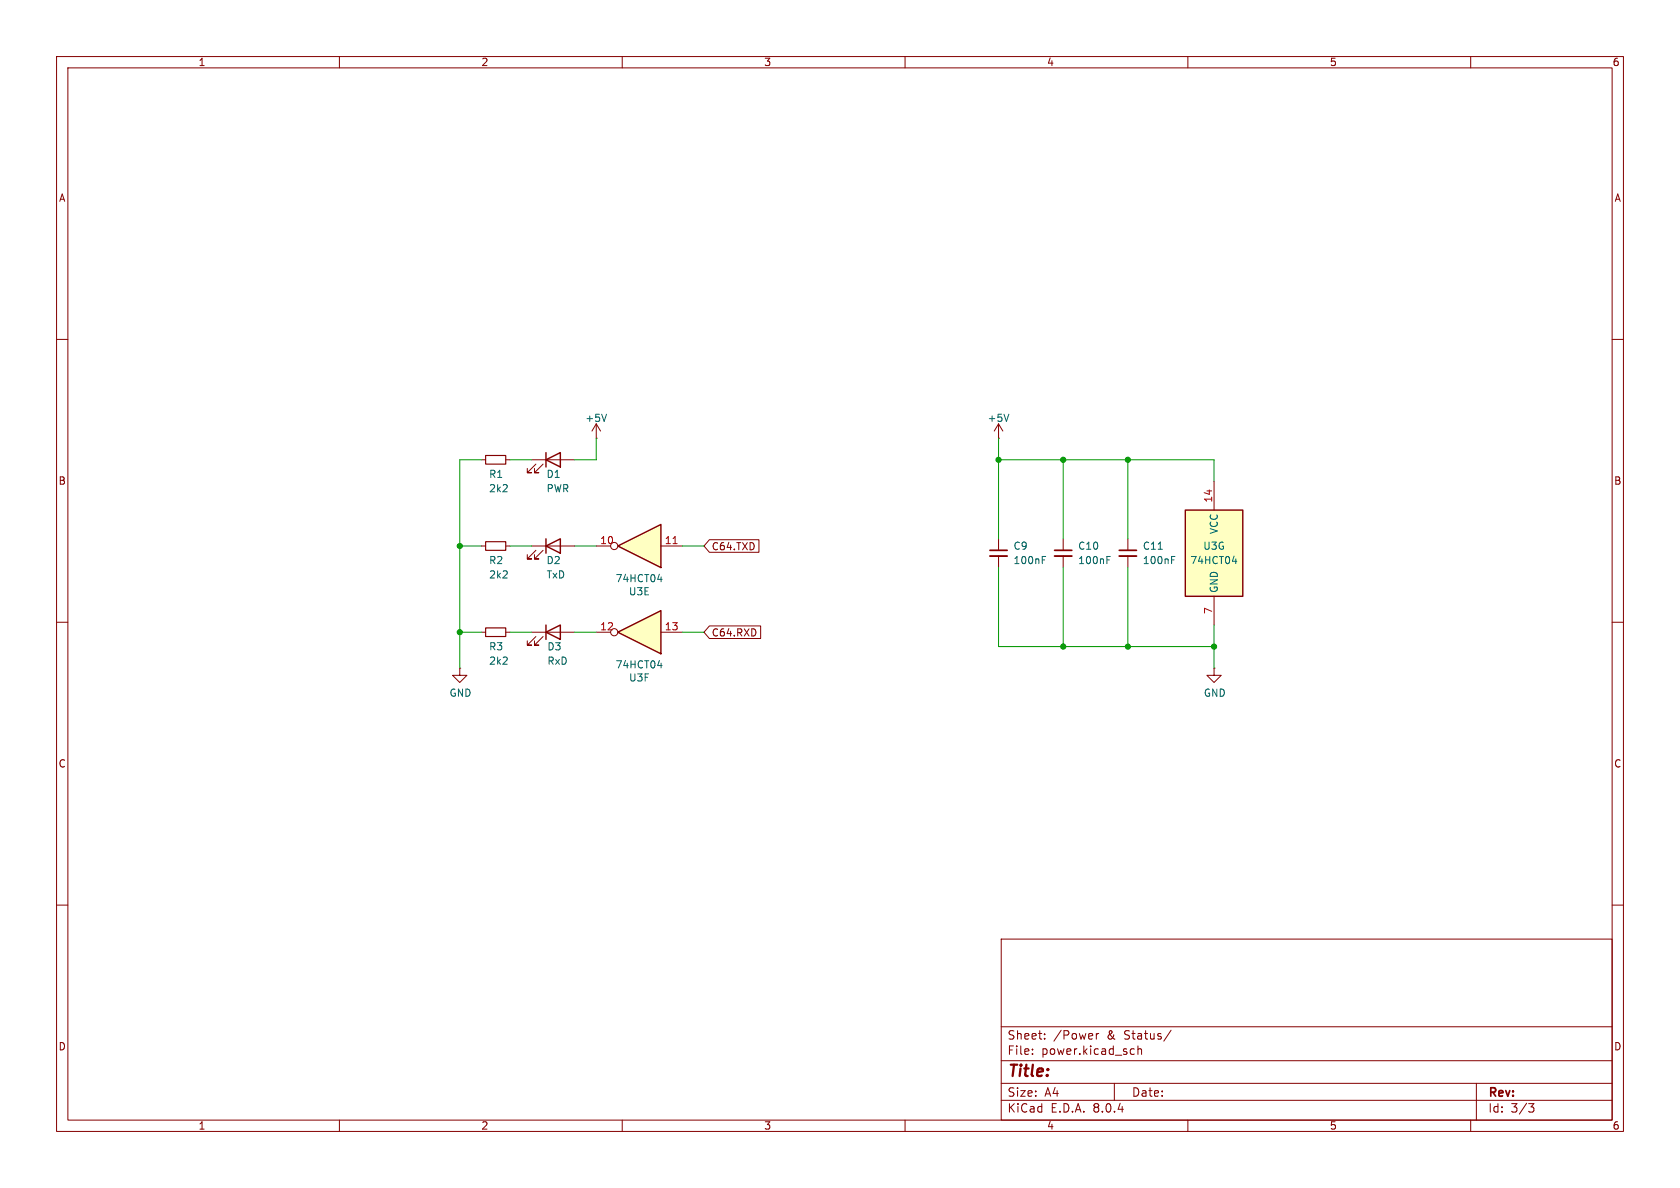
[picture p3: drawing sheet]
<svg xmlns="http://www.w3.org/2000/svg" width="297mm" height="210mm" viewBox="0 0 297 210" stroke-linecap="round" stroke-linejoin="round" font-family="sans-serif">
<g fill="none" stroke="#840000" stroke-width=".18">
<path d="M10 10h277v190h-277zM12 12h273v186h-273zM60 10v2M110 10v2M160 10v2M210 10v2M260 10v2M10 60h2M285 60h2M176.5 77.5h.1M176.5 74.9v2.6M176.5 74.9l-.7 1.3"/>
<path d="M176.5 74.9l.8 1.3M176.5 95.3v2M176.5 98.3v2M188 95.3v2M188 98.3v2M199.4 95.3v2M199.4 98.3v2M10 110h2M214.6 118.1v1.3h1.3l-1.3 1.3-1.2-1.3h1.2M214.6 118.1h.1M285 110h2M10 160h2"/>
<path d="M285 160h2M177 166h108v32h-108zM60 198v2M110 198v2M160 198v2M177 194.5h108M177 191.5h108M177 187.5h108M177 181.5h108M182.5 186.3v.1M182.5 185.5v.1M184.7 183.6v.1"/>
<path d="M184.7 182.8v.1M193.8 182.7v1M194.2 182.7l-.2 .1-.2 .2M197 191.5v3M200.1 185.4l.4 .1M200.5 186.3l-.4 .1M201.2 185.5l.2-.1 .3 .1 .1 .9M201.2 184.9v1.5M207 182.1l-1.3 2M210 198v2M260 198v2M261 191.5v6.5"/>
<path d="M270.2 195.1h1l-.5 .6 .4 .1 .1 .5-.3 .3h-.4"/>
</g>
<path d="M175 98.3h3.1M186.4 98.3h3.1M197.9 98.3h3" fill="none" stroke="#840000" stroke-width=".33"/>
<path d="M175 97.3h3.1M186.4 97.3h3.1M197.9 97.3h3" fill="none" stroke="#840000" stroke-width=".3"/>
<path d="M178.3 73.2l-.4 1.3M184.3 99h.4M184.3 98.4h.6M195.7 99h.4M195.7 98.4h.6M204.8 97.1h.7M207.1 99h.4M207.1 98.4h.6" fill="none" stroke="#006464" stroke-width=".18"/>
<path d="M209.5 90.2h10.2v15.2h-10.2z" fill="#ffffc2"/>
<path d="M96.5 81.3l2.6-1.3v2.6zM96.5 80v2.6M209.5 90.2h10.2v15.2h-10.2z" fill="none" stroke="#840000" stroke-width=".25"/>
<g fill="none" stroke="#840000" stroke-width=".18">
<path d="M105.4 77.5h.1M105.4 74.9l-.8 1.3M105.4 74.9v2.6M105.4 74.9l.8 1.3M85.1 81.3h.8M89.4 81.3h.8M94 81.3h7.6M94.7 82l-1.5 1.6h.8h-.8v-.8M96 82l-1.5 1.6h.7h-.7v-.8M214.6 85.1v5.1M81.3 118.1v1.3h1.2l-1.2 1.3-1.3-1.3h1.3M81.3 118.1h.1"/>
<path d="M214.6 105.4v5.1"/>
</g>
<path d="M107.2 73.2l-.4 1.3M217.9 99.2h.8M218.5 98.8v.8" fill="none" stroke="#006464" stroke-width=".18"/>
<path d="M85.9 80.5h3.5v1.5h-3.5z" fill="none" stroke="#840000" stroke-width=".2"/>
<path d="M109.2 111.8l7.6-3.8v7.6z" fill="#ffffc2"/>
<path d="M109.2 111.8l7.6-3.8v7.6z" fill="none" stroke="#840000" stroke-width=".25"/>
<g fill="none" stroke="#840000" stroke-width=".18">
<path d="M105.4 111.8h2.5M116.8 111.8h3.8"/>
<circle cx="108.6" cy="111.8" r=".63"/>
</g>
<path d="M116.3 117.7h.8M116.9 117.2v.9" fill="none" stroke="#006464" stroke-width=".18"/>
<path d="M109.2 96.5l7.6-3.8v7.6z" fill="#ffffc2"/>
<path d="M96.5 96.5l2.6-1.2v2.5zM96.5 95.3v2.5M109.2 96.5l7.6-3.8v7.6zM96.5 111.8l2.6-1.3v2.5zM96.5 110.5v2.5" fill="none" stroke="#840000" stroke-width=".25"/>
<g fill="none" stroke="#840000" stroke-width=".18">
<path d="M85.1 96.5h.8M89.4 96.5h.8M94 96.5h7.6M94.7 97.3l-1.5 1.5h.8h-.8v-.8M96 97.3l-1.5 1.5h.7h-.7v-.8M105.4 96.5h2.5M116.8 96.5h3.8M125.4 95.4h8.8v2.2h-8.8l-.9-1.1zM85.1 111.8h.8M89.4 111.8h.8M94 111.8h7.6M94.7 112.5l-1.5 1.5h.8h-.8v-.7"/>
<path d="M96 112.5l-1.5 1.5h.7h-.7v-.7M125.4 110.6h9.1v2.3h-9.1l-.9-1.1z"/>
<circle cx="108.6" cy="96.5" r=".63"/>
</g>
<path d="M119 96.1h.7" fill="none" stroke="#a90000" stroke-width=".18"/>
<path d="M116.3 102.4h.8M116.9 102v.8" fill="none" stroke="#006464" stroke-width=".18"/>
<path d="M85.9 95.8h3.5v1.5h-3.5zM85.9 111h3.5v1.5h-3.5z" fill="none" stroke="#840000" stroke-width=".2"/>
<g fill="none" stroke="#009600" stroke-width=".18">
<path d="M105.4 77.5v3.8h-3.8M176.5 77.5v17.8M81.3 96.5h3.8M85.1 81.3h-3.8v36.8M90.2 96.5h3.8M90.2 81.3h3.8M101.6 96.5h3.8M120.6 96.5h3.9M176.5 81.3h38.1v3.8M188 81.3v14M199.4 81.3v14M81.3 111.8h3.8"/>
<path d="M90.2 111.8h3.8M101.6 111.8h3.8M120.6 111.8h3.9M176.5 100.3v14h38.1M188 100.3v14M199.4 100.3v14M214.6 110.5v7.6"/>
</g>
<g fill="#009600" stroke="#009600" stroke-width=".18">
<circle cx="214.6" cy="114.3" r=".46"/>
<circle cx="199.4" cy="114.3" r=".46"/>
<circle cx="176.5" cy="81.3" r=".46"/>
<circle cx="188" cy="81.3" r=".46"/>
<circle cx="199.4" cy="81.3" r=".46"/>
<circle cx="188" cy="114.3" r=".46"/>
<circle cx="81.3" cy="96.5" r=".46"/>
<circle cx="81.3" cy="111.8" r=".46"/>
</g>
<text font-size="2.8" fill="#840000" x="178" y="190.9">Title:</text>
<g font-size="2.1" fill="#840000">
<text x="178" y="184">Sheet:</text>
<text x="186.2" y="184">/Power</text>
<text x="195.7" y="184">&amp;</text>
<text x="198.9" y="184">Status/</text>
<text x="178" y="186.7">File:</text>
<text x="184.1" y="186.7">power.kicad_sch</text>
<text x="178" y="196.9">KiCad</text>
<text x="178" y="194.1">Size:</text>
<text x="184.7" y="194.1">A4</text>
<text x="185.7" y="196.9">E.D.A.</text>
<text x="193.3" y="196.9">8.0.4</text>
<text x="200" y="194.1">Date:</text>
<text x="263" y="194.3">Rev:</text>
<text x="263" y="196.9">Id:</text>
<text x="267.1" y="196.9">3/3</text>
</g>
<g font-size="1.8" fill="#840000">
<text x="35" y="11.9">1</text>
<text x="85" y="11.9">2</text>
<text x="135" y="11.9">3</text>
<text x="185" y="11.9">4</text>
<text x="235" y="11.9">5</text>
<text x="285" y="11.9">6</text>
<text x="10.3" y="35.9">A</text>
<text x="285.3" y="35.9">A</text>
<text x="10.3" y="85.9">B</text>
<text x="285.3" y="85.9">B</text>
<text x="125.7" y="97.5">C64.TXD</text>
<text x="125.7" y="112.7">C64.RXD</text>
<text x="10.3" y="135.9">C</text>
<text x="285.3" y="135.9">C</text>
<text x="10.3" y="185.9">D</text>
<text x="285.3" y="185.9">D</text>
<text x="35" y="199.9">1</text>
<text x="85" y="199.9">2</text>
<text x="135" y="199.9">3</text>
<text x="185" y="199.9">4</text>
<text x="235" y="199.9">5</text>
<text x="285" y="199.9">6</text>
</g>
<g font-size="1.8" fill="#006464">
<text x="103.4" y="74.8">+5V</text>
<text x="174.5" y="74.8">+5V</text>
<text x="86.4" y="84.7">R1</text>
<text x="86.4" y="87.2">2k2</text>
<text x="96.5" y="84.7">D1</text>
<text x="96.5" y="87.2">PWR</text>
<text x="215.5" y="94.5" transform="rotate(-90 215.5 94.5)">VCC</text>
<text x="86.4" y="99.9">R2</text>
<text x="96.5" y="99.9">D2</text>
<text x="179.1" y="97.4">C9</text>
<text x="179.1" y="99.9">100nF</text>
<text x="190.5" y="99.9">100nF</text>
<text x="190.5" y="97.4">C10</text>
<text x="201.9" y="99.9">100nF</text>
<text x="201.9" y="97.4">C11</text>
<text x="210.3" y="99.9">74HCT04</text>
<text x="212.6" y="97.4">U3G</text>
<text x="86.4" y="102.5">2k2</text>
<text x="96.5" y="102.5">TxD</text>
<text x="108.7" y="103.1">74HCT04</text>
<text x="111.1" y="105.4">U3E</text>
<text x="215.5" y="104.9" transform="rotate(-90 215.5 104.9)">GND</text>
<text x="86.4" y="115.2">R3</text>
<text x="86.4" y="117.7">2k2</text>
<text x="96.7" y="115.2">D3</text>
<text x="96.7" y="117.7">RxD</text>
<text x="108.7" y="118.4">74HCT04</text>
<text x="79.4" y="123.4">GND</text>
<text x="111.1" y="120.7">U3F</text>
<text x="212.7" y="123.4">GND</text>
</g>
<g font-size="1.8" fill="#a90000">
<text x="214.4" y="88.9" transform="rotate(-90 214.4 88.9)">14</text>
<text x="106" y="96.3">10</text>
<text x="117.4" y="96.3">11</text>
<text x="106" y="111.5">12</text>
<text x="117.4" y="111.5">13</text>
<text x="214.4" y="108.7" transform="rotate(-90 214.4 108.7)">7</text>
</g>
</svg>
